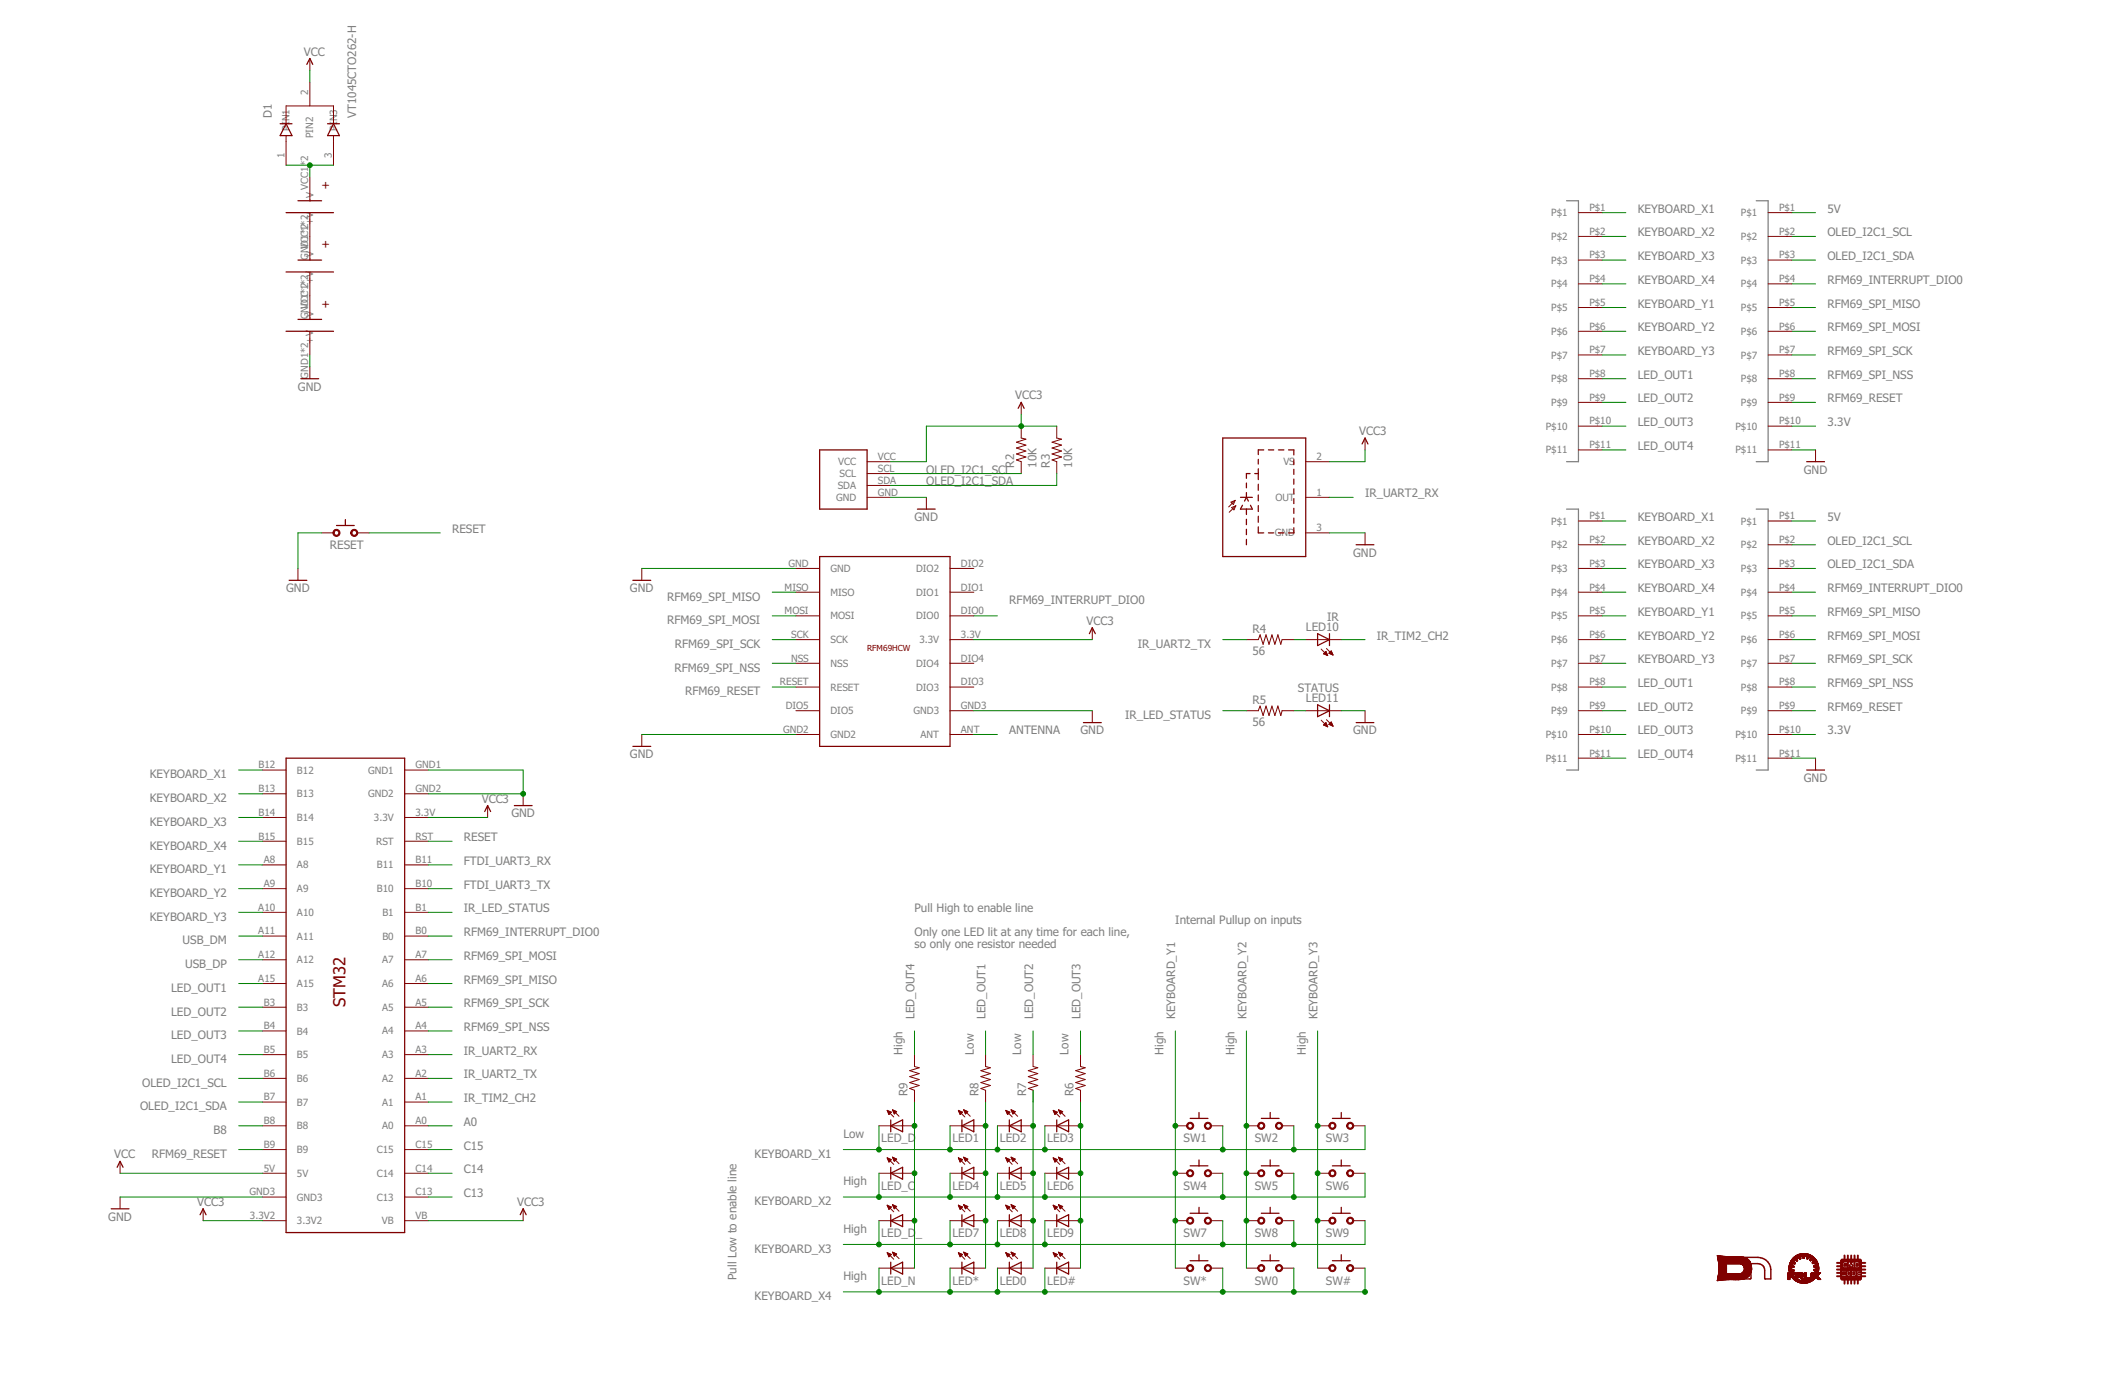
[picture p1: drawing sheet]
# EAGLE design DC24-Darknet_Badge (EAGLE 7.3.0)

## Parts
D1  VT1045CTO262-H  [TO262-H]
LED0  LEDREVERSEMOUNT  [GULLWING_LED]
LED1  LEDREVERSEMOUNT  [GULLWING_LED]
LED2  LEDREVERSEMOUNT  [GULLWING_LED]
LED3  LEDREVERSEMOUNT  [GULLWING_LED]
LED4  LEDREVERSEMOUNT  [GULLWING_LED]
LED5  LEDREVERSEMOUNT  [GULLWING_LED]
LED6  LEDREVERSEMOUNT  [GULLWING_LED]
LED7  LEDREVERSEMOUNT  [GULLWING_LED]
LED8  LEDREVERSEMOUNT  [GULLWING_LED]
LED9  LEDREVERSEMOUNT  [GULLWING_LED]
LED10  IR  LEDLED5MM_EDGE  [LED5MM-EDGE]
LED11  STATUS  LEDLED5MM_EDGE  [LED5MM-EDGE]
LED#  LEDREVERSEMOUNT  [GULLWING_LED]
LED*  LEDREVERSEMOUNT  [GULLWING_LED]
LED_C  LEDREVERSEMOUNT  [GULLWING_LED]
LED_D  LEDREVERSEMOUNT  [GULLWING_LED]
LED_D_  LEDREVERSEMOUNT  [GULLWING_LED]
LED_N  LEDREVERSEMOUNT  [GULLWING_LED]
Q1  SOP22  [IR-MODULE]
R2  10K  RESISTORAXIAL-0.3  [AXIAL-0.3]
R3  10K  RESISTORAXIAL-0.3  [AXIAL-0.3]
R4  56  RESISTORAXIAL-0.3  [AXIAL-0.3]
R5  56  RESISTORAXIAL-0.3  [AXIAL-0.3]
R6  RESISTOR1206  [1206]
R7  RESISTOR1206  [1206]
R8  RESISTOR1206  [1206]
R9  RESISTOR1206  [1206]
RESET  SWITCH_TACTILETACTILE-2PIN-NARROW  [TACTILE-2PIN-NARROW]
SW0  SWITCH_TACTILETACTILE-2PIN-NARROW  [TACTILE-2PIN-NARROW]
SW1  SWITCH_TACTILETACTILE-2PIN-NARROW  [TACTILE-2PIN-NARROW]
SW2  SWITCH_TACTILETACTILE-2PIN-NARROW  [TACTILE-2PIN-NARROW]
SW3  SWITCH_TACTILETACTILE-2PIN-NARROW  [TACTILE-2PIN-NARROW]
SW4  SWITCH_TACTILETACTILE-2PIN-NARROW  [TACTILE-2PIN-NARROW]
SW5  SWITCH_TACTILETACTILE-2PIN-NARROW  [TACTILE-2PIN-NARROW]
SW6  SWITCH_TACTILETACTILE-2PIN-NARROW  [TACTILE-2PIN-NARROW]
SW7  SWITCH_TACTILETACTILE-2PIN-NARROW  [TACTILE-2PIN-NARROW]
SW8  SWITCH_TACTILETACTILE-2PIN-NARROW  [TACTILE-2PIN-NARROW]
SW9  SWITCH_TACTILETACTILE-2PIN-NARROW  [TACTILE-2PIN-NARROW]
SW#  SWITCH_TACTILETACTILE-2PIN-NARROW  [TACTILE-2PIN-NARROW]
SW*  SWITCH_TACTILETACTILE-2PIN-NARROW  [TACTILE-2PIN-NARROW]
U$1  I2C_0.96_OLEDOLED  [I2C_0.96_OLED]
U$2  RFM69HCWRFN69HCWSMD  [16PIN-PCB-SMD]
U$3  AAA_BATTERYAAA_BATTERY_CLIP  [AAA_BATTERY_CLIP]
U$4  AAA_BATTERYAAA_BATTERY_CLIP  [AAA_BATTERY_CLIP]
U$5  AAA_BATTERYAAA_BATTERY_CLIP  [AAA_BATTERY_CLIP]
U$6  HEADER_11PIN  [1X11]
U$13  HEADER_11PIN  [1X11]
U$14  HEADER_11PIN  [1X11]
U$15  STM32_DEV_BOARDSTM32_DEV_BOARD  [STM32_DEV_BOARD]
U$17  HEADER_11PIN  [1X11]
U$21  KRUX_LOGO  [KRUX_LOGO]
U$22  DN_LOGO  [DN_LOGO]
U$23  CMD_C0DE_LOGO  [CMD_C0DE_LOGO]

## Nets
3.3V: Q1.2(VS) R2.P$2 R3.P$2 U$1.VCC U$2.3.3V U$13.P$10 U$15.3.3V U$15.3.3V2 U$15.VB U$17.P$10 ; supply symbol labelled VCC3
5V: D1.2(PIN2) U$13.P$1 U$15.5V U$17.P$1 ; supply symbol labelled VCC
A0: U$15.A0
ANTENNA: U$2.ANT
B8: U$15.B8
C13: U$15.C13
C14: U$15.C14
C15: U$15.C15
FTDI_UART3_RX: U$15.B11
FTDI_UART3_TX: U$15.B10
GND: LED11.K(C) Q1.3(GND) RESET.P$2(C) U$1.GND U$2.GND U$2.GND2 U$2.GND3 U$5.GND1(-V) U$5.GND2(-V) U$13.P$11 U$15.GND1 U$15.GND2 U$15.GND3 U$17.P$11
IR_LED_STATUS: R5.P$1 U$15.B1
IR_TIM2_CH2: LED10.K(C) U$15.A1
IR_UART2_RX: Q1.1(OUT) U$15.A3
IR_UART2_TX: R4.P$1 U$15.A2
KEYBOARD_X1: LED1.C LED2.C LED3.C LED_D.C SW1.P$1(A) SW2.P$1(A) SW3.P$1(A) U$6.P$1 U$14.P$1 U$15.B12
KEYBOARD_X2: LED4.C LED5.C LED6.C LED_C.C SW4.P$1(A) SW5.P$1(A) SW6.P$1(A) U$6.P$2 U$14.P$2 U$15.B13
KEYBOARD_X3: LED7.C LED8.C LED9.C LED_D_.C SW7.P$1(A) SW8.P$1(A) SW9.P$1(A) U$6.P$3 U$14.P$3 U$15.B14
KEYBOARD_X4: LED0.C LED#.C LED*.C LED_N.C SW0.P$1(A) SW#.P$1(A) SW*.P$1(A) U$6.P$4 U$14.P$4 U$15.B15
KEYBOARD_Y1: SW1.P$2(C) SW4.P$2(C) SW7.P$2(C) SW*.P$2(C) U$6.P$5 U$14.P$5 U$15.A8
KEYBOARD_Y2: SW0.P$2(C) SW2.P$2(C) SW5.P$2(C) SW8.P$2(C) U$6.P$6 U$14.P$6 U$15.A9
KEYBOARD_Y3: SW3.P$2(C) SW6.P$2(C) SW9.P$2(C) SW#.P$2(C) U$6.P$7 U$14.P$7 U$15.A10
LED_OUT1: R8.2 U$6.P$8 U$14.P$8 U$15.A15
LED_OUT2: R7.2 U$6.P$9 U$14.P$9 U$15.B3
LED_OUT3: R6.2 U$6.P$10 U$14.P$10 U$15.B4
LED_OUT4: R9.2 U$6.P$11 U$14.P$11 U$15.B5
N$1: LED10.A R4.P$2
N$2: LED11.A R5.P$2
N$3: D1.1(PIN1) D1.3(PIN3) U$3.VCC1(+V) U$3.VCC2(+V)
N$8: LED3.A LED6.A LED9.A LED#.A R6.1
N$9: LED0.A LED2.A LED5.A LED8.A R7.1
N$10: LED1.A LED4.A LED7.A LED*.A R8.1
N$11: LED_C.A LED_D.A LED_D_.A LED_N.A R9.1
N$13: U$3.GND1(-V) U$3.GND2(-V) U$4.VCC1(+V) U$4.VCC2(+V)
N$14: U$4.GND1(-V) U$4.GND2(-V) U$5.VCC1(+V) U$5.VCC2(+V)
OLED_I2C1_SCL: R2.P$1 U$1.SCL U$13.P$2 U$15.B6 U$17.P$2
OLED_I2C1_SDA: R3.P$1 U$1.SDA U$13.P$3 U$15.B7 U$17.P$3
RESET: RESET.P$1(A) U$15.RST
RFM69_INTERRUPT_DIO0: U$2.DIO0 U$13.P$4 U$15.B0 U$17.P$4
RFM69_RESET: U$2.RESET U$13.P$9 U$15.B9 U$17.P$9
RFM69_SPI_MISO: U$2.MISO U$13.P$5 U$15.A6 U$17.P$5
RFM69_SPI_MOSI: U$2.MOSI U$13.P$6 U$15.A7 U$17.P$6
RFM69_SPI_NSS: U$2.NSS U$13.P$8 U$15.A4 U$17.P$8
RFM69_SPI_SCK: U$2.SCK U$13.P$7 U$15.A5 U$17.P$7
USB_DM: U$15.A11
USB_DP: U$15.A12
Unconnected: U$2.DIO1 U$2.DIO2 U$2.DIO3 U$2.DIO4 U$2.DIO5

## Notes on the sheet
- Pull High to enable line
- Internal Pullup on inputs
- Only one LED lit at any time for each line,
  so only one resistor needed
- High | Low | Low | Low | High | High | High
- Low
- High
- High
- Pull Low to enable line | High
